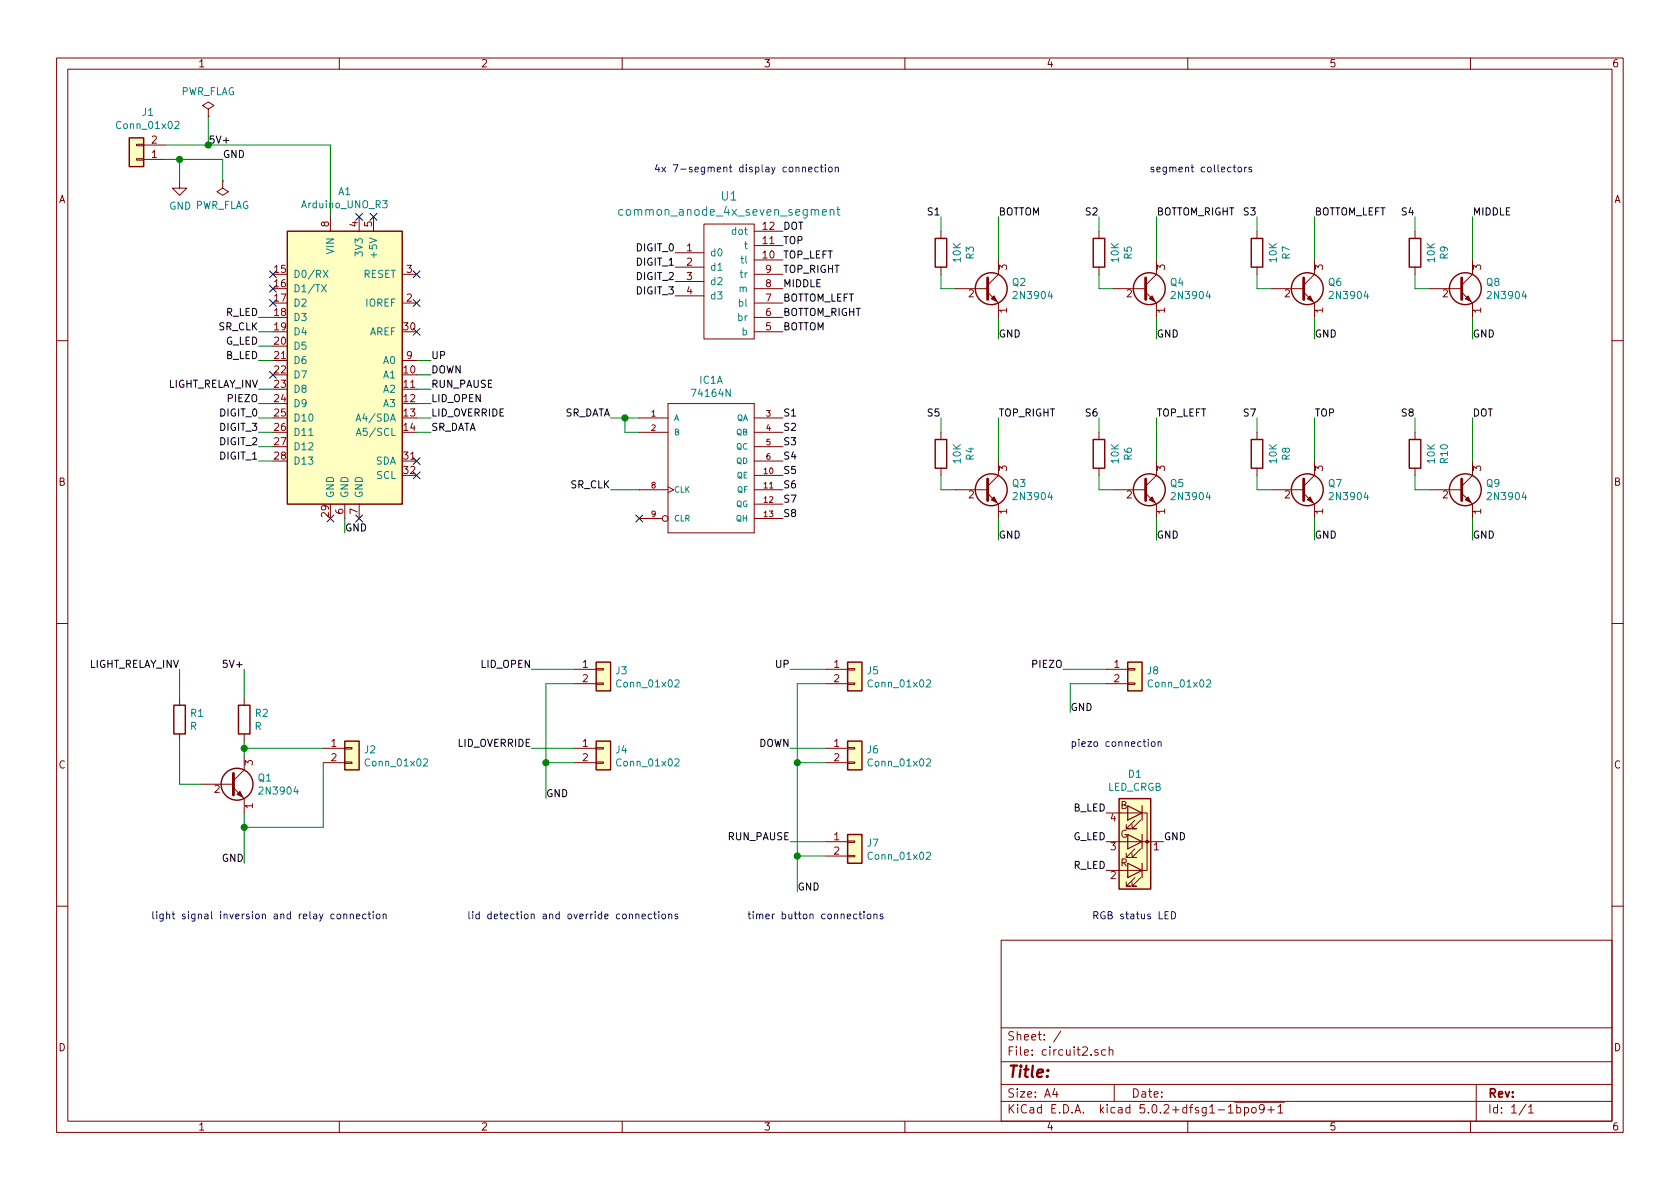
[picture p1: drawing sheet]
EESchema Schematic File Version 4
EELAYER 26 0
EELAYER END
$Descr A4 11693 8268
encoding utf-8
Sheet 1 1
Title ""
Date ""
Rev ""
Comp ""
Comment1 ""
Comment2 ""
Comment3 ""
Comment4 ""
$EndDescr
$Comp
L Connector_Generic:Conn_01x02 J1
U 1 1
P 950 1100
F 0 "J1" H 870 775 50  0000 C CNN
F 1 "Conn_01x02" H 870 866 50  0000 C CNN
F 2 "" H 950 1100 50  0001 C CNN
F 3 "~" H 950 1100 50  0001 C CNN
	1    950  1100
	-1   0    0    1   
$EndComp
Wire Wire Line
	1150 1100 1250 1100
$Comp
L power:GND #PWR01
U 1 1
P 1250 1250
F 0 "#PWR01" H 1250 1000 50  0001 C CNN
F 1 "GND" H 1255 1077 50  0000 C CNN
F 2 "" H 1250 1250 50  0001 C CNN
F 3 "" H 1250 1250 50  0001 C CNN
	1    1250 1250
	1    0    0    -1  
$EndComp
Wire Wire Line
	1150 1000 1450 1000
Wire Wire Line
	1450 1000 1450 800 
$Comp
L power:PWR_FLAG #FLG01
U 1 1
P 1450 800
F 0 "#FLG01" H 1450 875 50  0001 C CNN
F 1 "PWR_FLAG" H 1450 974 50  0000 C CNN
F 2 "" H 1450 800 50  0001 C CNN
F 3 "~" H 1450 800 50  0001 C CNN
	1    1450 800 
	1    0    0    -1  
$EndComp
Connection ~ 1250 1100
Text Label 1450 1000 0    50   ~ 0
5V+
Wire Wire Line
	1450 1000 2300 1000
Wire Wire Line
	2300 1000 2300 1500
Connection ~ 1450 1000
Wire Wire Line
	2400 3600 2400 3700
Text Label 2400 3700 0    50   ~ 0
GND
NoConn ~ 2300 3600
NoConn ~ 2500 3600
NoConn ~ 2900 1900
NoConn ~ 2900 2100
NoConn ~ 2900 2300
NoConn ~ 2900 3200
NoConn ~ 2900 3300
Wire Wire Line
	2900 2500 3000 2500
Text Label 3000 2500 0    50   ~ 0
UP
Wire Wire Line
	2900 2600 3000 2600
Text Label 3000 2600 0    50   ~ 0
DOWN
Wire Wire Line
	2900 2700 3000 2700
Text Label 3000 2700 0    50   ~ 0
RUN_PAUSE
Wire Wire Line
	2900 2800 3000 2800
Text Label 3000 2800 0    50   ~ 0
LID_OPEN
Wire Wire Line
	2900 2900 3000 2900
Text Label 3000 2900 0    50   ~ 0
LID_OVERRIDE
$Comp
L 74xx-eu:74164N IC1
U 1 1
P 4950 3200
F 0 "IC1" H 4950 3765 50  0000 C CNN
F 1 "74164N" H 4950 3674 50  0000 C CNN
F 2 "74xx-eu-DIL14" H 4950 3350 50  0001 C CNN
F 3 "" H 4950 3200 50  0001 C CNN
	1    4950 3200
	1    0    0    -1  
$EndComp
$Comp
L common_anode_4x_seven_segment:common_anode_4x_seven_segment U1
U 1 1
P 5050 1900
F 0 "U1" H 5075 2447 60  0000 C CNN
F 1 "common_anode_4x_seven_segment" H 5075 2341 60  0000 C CNN
F 2 "" H 4900 1800 60  0001 C CNN
F 3 "" H 4900 1800 60  0001 C CNN
	1    5050 1900
	1    0    0    -1  
$EndComp
Text Label 5450 2900 0    50   ~ 0
S1
Text Label 5450 3000 0    50   ~ 0
S2
Text Label 5450 3100 0    50   ~ 0
S3
Text Label 5450 3200 0    50   ~ 0
S4
Text Label 5450 3300 0    50   ~ 0
S5
Text Label 5450 3500 0    50   ~ 0
S7
Text Label 5450 3400 0    50   ~ 0
S6
Text Label 5450 3600 0    50   ~ 0
S8
NoConn ~ 4450 3600
Wire Wire Line
	4450 3000 4350 3000
Wire Wire Line
	4350 3000 4350 2900
Wire Wire Line
	4350 2900 4450 2900
Wire Wire Line
	4350 2900 4250 2900
Connection ~ 4350 2900
Text Label 4250 2900 2    50   ~ 0
SR_DATA
Text Label 4700 1750 2    50   ~ 0
DIGIT_0
Text Label 4700 1850 2    50   ~ 0
DIGIT_1
Text Label 4700 1950 2    50   ~ 0
DIGIT_2
Text Label 4700 2050 2    50   ~ 0
DIGIT_3
Text Label 5450 1600 0    50   ~ 0
DOT
Text Label 5450 1700 0    50   ~ 0
TOP
Text Label 5450 1800 0    50   ~ 0
TOP_LEFT
Text Label 5450 1900 0    50   ~ 0
TOP_RIGHT
Text Label 5450 2000 0    50   ~ 0
MIDDLE
Text Label 5450 2100 0    50   ~ 0
BOTTOM_LEFT
Text Label 5450 2200 0    50   ~ 0
BOTTOM_RIGHT
Text Label 5450 2300 0    50   ~ 0
BOTTOM
Wire Wire Line
	4450 3400 4250 3400
Text Label 4250 3400 2    50   ~ 0
SR_CLK
$Comp
L Transistor_BJT:2N3904 Q2
U 1 1
P 6850 2000
F 0 "Q2" H 7041 2046 50  0000 L CNN
F 1 "2N3904" H 7041 1955 50  0000 L CNN
F 2 "Package_TO_SOT_THT:TO-92_Inline" H 7050 1925 50  0001 L CIN
F 3 "https://www.fairchildsemi.com/datasheets/2N/2N3904.pdf" H 6850 2000 50  0001 L CNN
	1    6850 2000
	1    0    0    -1  
$EndComp
$Comp
L Device:R R3
U 1 1
P 6550 1750
F 0 "R3" V 6343 1750 50  0000 C CNN
F 1 "10K" V 6434 1750 50  0000 C CNN
F 2 "" V 6480 1750 50  0001 C CNN
F 3 "~" H 6550 1750 50  0001 C CNN
	1    6550 1750
	-1   0    0    1   
$EndComp
Wire Wire Line
	6950 2200 6950 2350
Text Label 6950 2350 0    50   ~ 0
GND
Text Label 6950 1500 0    50   ~ 0
BOTTOM
Wire Wire Line
	6550 1600 6550 1500
Text Label 6550 1500 2    50   ~ 0
S1
Wire Wire Line
	6550 1900 6550 2000
Wire Wire Line
	6550 2000 6650 2000
Wire Wire Line
	6950 1500 6950 1800
$Comp
L Transistor_BJT:2N3904 Q4
U 1 1
P 7950 2000
F 0 "Q4" H 8141 2046 50  0000 L CNN
F 1 "2N3904" H 8141 1955 50  0000 L CNN
F 2 "Package_TO_SOT_THT:TO-92_Inline" H 8150 1925 50  0001 L CIN
F 3 "https://www.fairchildsemi.com/datasheets/2N/2N3904.pdf" H 7950 2000 50  0001 L CNN
	1    7950 2000
	1    0    0    -1  
$EndComp
$Comp
L Device:R R5
U 1 1
P 7650 1750
F 0 "R5" V 7443 1750 50  0000 C CNN
F 1 "10K" V 7534 1750 50  0000 C CNN
F 2 "" V 7580 1750 50  0001 C CNN
F 3 "~" H 7650 1750 50  0001 C CNN
	1    7650 1750
	-1   0    0    1   
$EndComp
Wire Wire Line
	8050 2200 8050 2350
Text Label 8050 2350 0    50   ~ 0
GND
Text Label 8050 1500 0    50   ~ 0
BOTTOM_RIGHT
Wire Wire Line
	7650 1600 7650 1500
Text Label 7650 1500 2    50   ~ 0
S2
Wire Wire Line
	7650 1900 7650 2000
Wire Wire Line
	7650 2000 7750 2000
Wire Wire Line
	8050 1500 8050 1800
$Comp
L Transistor_BJT:2N3904 Q6
U 1 1
P 9050 2000
F 0 "Q6" H 9241 2046 50  0000 L CNN
F 1 "2N3904" H 9241 1955 50  0000 L CNN
F 2 "Package_TO_SOT_THT:TO-92_Inline" H 9250 1925 50  0001 L CIN
F 3 "https://www.fairchildsemi.com/datasheets/2N/2N3904.pdf" H 9050 2000 50  0001 L CNN
	1    9050 2000
	1    0    0    -1  
$EndComp
$Comp
L Device:R R7
U 1 1
P 8750 1750
F 0 "R7" V 8543 1750 50  0000 C CNN
F 1 "10K" V 8634 1750 50  0000 C CNN
F 2 "" V 8680 1750 50  0001 C CNN
F 3 "~" H 8750 1750 50  0001 C CNN
	1    8750 1750
	-1   0    0    1   
$EndComp
Wire Wire Line
	9150 2200 9150 2350
Text Label 9150 2350 0    50   ~ 0
GND
Text Label 9150 1500 0    50   ~ 0
BOTTOM_LEFT
Wire Wire Line
	8750 1600 8750 1500
Text Label 8750 1500 2    50   ~ 0
S3
Wire Wire Line
	8750 1900 8750 2000
Wire Wire Line
	8750 2000 8850 2000
Wire Wire Line
	9150 1500 9150 1800
$Comp
L Transistor_BJT:2N3904 Q8
U 1 1
P 10150 2000
F 0 "Q8" H 10341 2046 50  0000 L CNN
F 1 "2N3904" H 10341 1955 50  0000 L CNN
F 2 "Package_TO_SOT_THT:TO-92_Inline" H 10350 1925 50  0001 L CIN
F 3 "https://www.fairchildsemi.com/datasheets/2N/2N3904.pdf" H 10150 2000 50  0001 L CNN
	1    10150 2000
	1    0    0    -1  
$EndComp
$Comp
L Device:R R9
U 1 1
P 9850 1750
F 0 "R9" V 9643 1750 50  0000 C CNN
F 1 "10K" V 9734 1750 50  0000 C CNN
F 2 "" V 9780 1750 50  0001 C CNN
F 3 "~" H 9850 1750 50  0001 C CNN
	1    9850 1750
	-1   0    0    1   
$EndComp
Wire Wire Line
	10250 2200 10250 2350
Text Label 10250 2350 0    50   ~ 0
GND
Text Label 10250 1500 0    50   ~ 0
MIDDLE
Wire Wire Line
	9850 1600 9850 1500
Text Label 9850 1500 2    50   ~ 0
S4
Wire Wire Line
	9850 1900 9850 2000
Wire Wire Line
	9850 2000 9950 2000
Wire Wire Line
	10250 1500 10250 1800
$Comp
L Transistor_BJT:2N3904 Q3
U 1 1
P 6850 3400
F 0 "Q3" H 7041 3446 50  0000 L CNN
F 1 "2N3904" H 7041 3355 50  0000 L CNN
F 2 "Package_TO_SOT_THT:TO-92_Inline" H 7050 3325 50  0001 L CIN
F 3 "https://www.fairchildsemi.com/datasheets/2N/2N3904.pdf" H 6850 3400 50  0001 L CNN
	1    6850 3400
	1    0    0    -1  
$EndComp
$Comp
L Device:R R4
U 1 1
P 6550 3150
F 0 "R4" V 6343 3150 50  0000 C CNN
F 1 "10K" V 6434 3150 50  0000 C CNN
F 2 "" V 6480 3150 50  0001 C CNN
F 3 "~" H 6550 3150 50  0001 C CNN
	1    6550 3150
	-1   0    0    1   
$EndComp
Wire Wire Line
	6950 3600 6950 3750
Text Label 6950 3750 0    50   ~ 0
GND
Text Label 6950 2900 0    50   ~ 0
TOP_RIGHT
Wire Wire Line
	6550 3000 6550 2900
Text Label 6550 2900 2    50   ~ 0
S5
Wire Wire Line
	6550 3300 6550 3400
Wire Wire Line
	6550 3400 6650 3400
Wire Wire Line
	6950 2900 6950 3200
$Comp
L Transistor_BJT:2N3904 Q5
U 1 1
P 7950 3400
F 0 "Q5" H 8141 3446 50  0000 L CNN
F 1 "2N3904" H 8141 3355 50  0000 L CNN
F 2 "Package_TO_SOT_THT:TO-92_Inline" H 8150 3325 50  0001 L CIN
F 3 "https://www.fairchildsemi.com/datasheets/2N/2N3904.pdf" H 7950 3400 50  0001 L CNN
	1    7950 3400
	1    0    0    -1  
$EndComp
$Comp
L Device:R R6
U 1 1
P 7650 3150
F 0 "R6" V 7443 3150 50  0000 C CNN
F 1 "10K" V 7534 3150 50  0000 C CNN
F 2 "" V 7580 3150 50  0001 C CNN
F 3 "~" H 7650 3150 50  0001 C CNN
	1    7650 3150
	-1   0    0    1   
$EndComp
Wire Wire Line
	8050 3600 8050 3750
Text Label 8050 3750 0    50   ~ 0
GND
Text Label 8050 2900 0    50   ~ 0
TOP_LEFT
Wire Wire Line
	7650 3000 7650 2900
Text Label 7650 2900 2    50   ~ 0
S6
Wire Wire Line
	7650 3300 7650 3400
Wire Wire Line
	7650 3400 7750 3400
Wire Wire Line
	8050 2900 8050 3200
$Comp
L Transistor_BJT:2N3904 Q7
U 1 1
P 9050 3400
F 0 "Q7" H 9241 3446 50  0000 L CNN
F 1 "2N3904" H 9241 3355 50  0000 L CNN
F 2 "Package_TO_SOT_THT:TO-92_Inline" H 9250 3325 50  0001 L CIN
F 3 "https://www.fairchildsemi.com/datasheets/2N/2N3904.pdf" H 9050 3400 50  0001 L CNN
	1    9050 3400
	1    0    0    -1  
$EndComp
$Comp
L Device:R R8
U 1 1
P 8750 3150
F 0 "R8" V 8543 3150 50  0000 C CNN
F 1 "10K" V 8634 3150 50  0000 C CNN
F 2 "" V 8680 3150 50  0001 C CNN
F 3 "~" H 8750 3150 50  0001 C CNN
	1    8750 3150
	-1   0    0    1   
$EndComp
Wire Wire Line
	9150 3600 9150 3750
Text Label 9150 3750 0    50   ~ 0
GND
Text Label 9150 2900 0    50   ~ 0
TOP
Wire Wire Line
	8750 3000 8750 2900
Text Label 8750 2900 2    50   ~ 0
S7
Wire Wire Line
	8750 3300 8750 3400
Wire Wire Line
	8750 3400 8850 3400
Wire Wire Line
	9150 2900 9150 3200
$Comp
L Transistor_BJT:2N3904 Q9
U 1 1
P 10150 3400
F 0 "Q9" H 10341 3446 50  0000 L CNN
F 1 "2N3904" H 10341 3355 50  0000 L CNN
F 2 "Package_TO_SOT_THT:TO-92_Inline" H 10350 3325 50  0001 L CIN
F 3 "https://www.fairchildsemi.com/datasheets/2N/2N3904.pdf" H 10150 3400 50  0001 L CNN
	1    10150 3400
	1    0    0    -1  
$EndComp
$Comp
L Device:R R10
U 1 1
P 9850 3150
F 0 "R10" V 9643 3150 50  0000 C CNN
F 1 "10K" V 9734 3150 50  0000 C CNN
F 2 "" V 9780 3150 50  0001 C CNN
F 3 "~" H 9850 3150 50  0001 C CNN
	1    9850 3150
	-1   0    0    1   
$EndComp
Wire Wire Line
	10250 3600 10250 3750
Text Label 10250 3750 0    50   ~ 0
GND
Text Label 10250 2900 0    50   ~ 0
DOT
Wire Wire Line
	9850 3000 9850 2900
Text Label 9850 2900 2    50   ~ 0
S8
Wire Wire Line
	9850 3300 9850 3400
Wire Wire Line
	9850 3400 9950 3400
Wire Wire Line
	10250 2900 10250 3200
$Comp
L MCU_Module:Arduino_UNO_R3 A1
U 1 1
P 2400 2500
F 0 "A1" H 2400 3678 50  0000 C CNN
F 1 "Arduino_UNO_R3" H 2400 3587 50  0000 C CNN
F 2 "Module:Arduino_UNO_R3" H 2550 1450 50  0001 L CNN
F 3 "https://www.arduino.cc/en/Main/arduinoBoardUno" H 2200 3550 50  0001 C CNN
	1    2400 2500
	1    0    0    -1  
$EndComp
Wire Wire Line
	2900 3000 3000 3000
Text Label 3000 3000 0    50   ~ 0
SR_DATA
Wire Wire Line
	1900 2300 1800 2300
Text Label 1800 2300 2    50   ~ 0
SR_CLK
NoConn ~ 1900 1900
NoConn ~ 1900 2000
Wire Wire Line
	1900 2200 1800 2200
Text Label 1800 2200 2    50   ~ 0
R_LED
Wire Wire Line
	1900 2400 1800 2400
Text Label 1800 2400 2    50   ~ 0
G_LED
Wire Wire Line
	1900 2500 1800 2500
Text Label 1800 2500 2    50   ~ 0
B_LED
Wire Wire Line
	1900 2700 1800 2700
Text Label 1800 2700 2    50   ~ 0
LIGHT_RELAY_INV
$Comp
L Connector_Generic:Conn_01x02 J3
U 1 1
P 4200 4650
F 0 "J3" H 4280 4642 50  0000 L CNN
F 1 "Conn_01x02" H 4280 4551 50  0000 L CNN
F 2 "" H 4200 4650 50  0001 C CNN
F 3 "~" H 4200 4650 50  0001 C CNN
	1    4200 4650
	1    0    0    -1  
$EndComp
$Comp
L Connector_Generic:Conn_01x02 J4
U 1 1
P 4200 5200
F 0 "J4" H 4280 5192 50  0000 L CNN
F 1 "Conn_01x02" H 4280 5101 50  0000 L CNN
F 2 "" H 4200 5200 50  0001 C CNN
F 3 "~" H 4200 5200 50  0001 C CNN
	1    4200 5200
	1    0    0    -1  
$EndComp
Wire Wire Line
	4000 4750 3800 4750
Wire Wire Line
	3800 4750 3800 5300
Wire Wire Line
	3800 5300 4000 5300
Wire Wire Line
	3800 5300 3800 5550
Connection ~ 3800 5300
Text Label 3800 5550 0    50   ~ 0
GND
Wire Wire Line
	4000 5200 3700 5200
Text Label 3700 5200 2    50   ~ 0
LID_OVERRIDE
Wire Wire Line
	4000 4650 3700 4650
Text Label 3700 4650 2    50   ~ 0
LID_OPEN
$Comp
L Connector_Generic:Conn_01x02 J5
U 1 1
P 5950 4650
F 0 "J5" H 6030 4642 50  0000 L CNN
F 1 "Conn_01x02" H 6030 4551 50  0000 L CNN
F 2 "" H 5950 4650 50  0001 C CNN
F 3 "~" H 5950 4650 50  0001 C CNN
	1    5950 4650
	1    0    0    -1  
$EndComp
Wire Wire Line
	5750 4650 5500 4650
$Comp
L Connector_Generic:Conn_01x02 J6
U 1 1
P 5950 5200
F 0 "J6" H 6030 5192 50  0000 L CNN
F 1 "Conn_01x02" H 6030 5101 50  0000 L CNN
F 2 "" H 5950 5200 50  0001 C CNN
F 3 "~" H 5950 5200 50  0001 C CNN
	1    5950 5200
	1    0    0    -1  
$EndComp
Wire Wire Line
	5750 4750 5550 4750
Wire Wire Line
	5550 4750 5550 5300
Wire Wire Line
	5550 5300 5750 5300
$Comp
L Connector_Generic:Conn_01x02 J7
U 1 1
P 5950 5850
F 0 "J7" H 6030 5842 50  0000 L CNN
F 1 "Conn_01x02" H 6030 5751 50  0000 L CNN
F 2 "" H 5950 5850 50  0001 C CNN
F 3 "~" H 5950 5850 50  0001 C CNN
	1    5950 5850
	1    0    0    -1  
$EndComp
Wire Wire Line
	5550 5300 5550 5950
Wire Wire Line
	5550 5950 5750 5950
Connection ~ 5550 5300
Wire Wire Line
	5750 5200 5500 5200
Wire Wire Line
	5500 5850 5750 5850
Text Label 5500 4650 2    50   ~ 0
UP
Text Label 5500 5200 2    50   ~ 0
DOWN
Text Label 5500 5850 2    50   ~ 0
RUN_PAUSE
Wire Wire Line
	5550 5950 5550 6200
Connection ~ 5550 5950
Text Label 5550 6200 0    50   ~ 0
GND
$Comp
L Connector_Generic:Conn_01x02 J8
U 1 1
P 7900 4650
F 0 "J8" H 7980 4642 50  0000 L CNN
F 1 "Conn_01x02" H 7980 4551 50  0000 L CNN
F 2 "" H 7900 4650 50  0001 C CNN
F 3 "~" H 7900 4650 50  0001 C CNN
	1    7900 4650
	1    0    0    -1  
$EndComp
Wire Wire Line
	7700 4650 7400 4650
Text Label 7400 4650 2    50   ~ 0
PIEZO
Wire Wire Line
	7700 4750 7450 4750
Wire Wire Line
	7450 4750 7450 4950
Text Label 7450 4950 0    50   ~ 0
GND
$Comp
L Transistor_BJT:2N3904 Q1
U 1 1
P 1600 5450
F 0 "Q1" H 1791 5496 50  0000 L CNN
F 1 "2N3904" H 1791 5405 50  0000 L CNN
F 2 "Package_TO_SOT_THT:TO-92_Inline" H 1800 5375 50  0001 L CIN
F 3 "https://www.fairchildsemi.com/datasheets/2N/2N3904.pdf" H 1600 5450 50  0001 L CNN
	1    1600 5450
	1    0    0    -1  
$EndComp
Wire Wire Line
	1400 5450 1250 5450
$Comp
L Device:R R1
U 1 1
P 1250 5000
F 0 "R1" H 1320 5046 50  0000 L CNN
F 1 "R" H 1320 4955 50  0000 L CNN
F 2 "" V 1180 5000 50  0001 C CNN
F 3 "~" H 1250 5000 50  0001 C CNN
	1    1250 5000
	1    0    0    -1  
$EndComp
Text Label 1250 4650 2    50   ~ 0
LIGHT_RELAY_INV
Wire Wire Line
	1700 5250 1700 5200
$Comp
L Device:R R2
U 1 1
P 1700 5000
F 0 "R2" H 1770 5046 50  0000 L CNN
F 1 "R" H 1770 4955 50  0000 L CNN
F 2 "" V 1630 5000 50  0001 C CNN
F 3 "~" H 1700 5000 50  0001 C CNN
	1    1700 5000
	1    0    0    -1  
$EndComp
Wire Wire Line
	1250 5150 1250 5450
Wire Wire Line
	1250 4850 1250 4650
Wire Wire Line
	1700 4850 1700 4650
Text Label 1700 4650 2    50   ~ 0
5V+
Wire Wire Line
	1700 5650 1700 5750
Text Label 1700 6000 2    50   ~ 0
GND
$Comp
L Connector_Generic:Conn_01x02 J2
U 1 1
P 2450 5200
F 0 "J2" H 2530 5192 50  0000 L CNN
F 1 "Conn_01x02" H 2530 5101 50  0000 L CNN
F 2 "" H 2450 5200 50  0001 C CNN
F 3 "~" H 2450 5200 50  0001 C CNN
	1    2450 5200
	1    0    0    -1  
$EndComp
Wire Wire Line
	2250 5200 1700 5200
Connection ~ 1700 5200
Wire Wire Line
	1700 5200 1700 5150
Wire Wire Line
	2250 5300 2250 5750
Wire Wire Line
	2250 5750 1700 5750
Connection ~ 1700 5750
Wire Wire Line
	1700 5750 1700 6000
Wire Wire Line
	1900 2800 1800 2800
Text Label 1800 2800 2    50   ~ 0
PIEZO
NoConn ~ 1900 2600
Text Notes 1050 6400 0    50   ~ 0
light signal inversion and relay connection
Text Notes 3250 6400 0    50   ~ 0
lid detection and override connections
Text Notes 5200 6400 0    50   ~ 0
timer button connections
Text Notes 7450 5200 0    50   ~ 0
piezo connection\n
Text Notes 8000 1200 0    50   ~ 0
segment collectors\n
Text Notes 4550 1200 0    50   ~ 0
4x 7-segment display connection
NoConn ~ 1900 2100
$Comp
L Device:LED_CRGB D1
U 1 1
P 7900 5850
F 0 "D1" H 7900 5383 50  0000 C CNN
F 1 "LED_CRGB" H 7900 5474 50  0000 C CNN
F 2 "" H 7900 5800 50  0001 C CNN
F 3 "~" H 7900 5800 50  0001 C CNN
	1    7900 5850
	-1   0    0    1   
$EndComp
Text Notes 7600 6400 0    50   ~ 0
RGB status LED\n
Text Label 7700 6050 2    50   ~ 0
R_LED
Text Label 7700 5850 2    50   ~ 0
G_LED
Text Label 7700 5650 2    50   ~ 0
B_LED
Text Label 8100 5850 0    50   ~ 0
GND
NoConn ~ 2500 1500
NoConn ~ 2600 1500
Text Label 1800 2900 2    50   ~ 0
DIGIT_0
Wire Wire Line
	1800 2900 1900 2900
Text Label 1800 3200 2    50   ~ 0
DIGIT_1
Text Label 1800 3100 2    50   ~ 0
DIGIT_2
Text Label 1800 3000 2    50   ~ 0
DIGIT_3
Wire Wire Line
	1800 3000 1900 3000
Wire Wire Line
	1800 3100 1900 3100
Wire Wire Line
	1800 3200 1900 3200
$Comp
L power:PWR_FLAG #FLG0101
U 1 1
P 1550 1250
F 0 "#FLG0101" H 1550 1325 50  0001 C CNN
F 1 "PWR_FLAG" H 1550 1423 50  0000 C CNN
F 2 "" H 1550 1250 50  0001 C CNN
F 3 "~" H 1550 1250 50  0001 C CNN
	1    1550 1250
	-1   0    0    1   
$EndComp
Wire Wire Line
	1250 1100 1250 1250
Wire Wire Line
	1550 1250 1550 1100
Wire Wire Line
	1250 1100 1550 1100
Text Label 1550 1100 0    50   ~ 0
GND
$EndSCHEMATC
